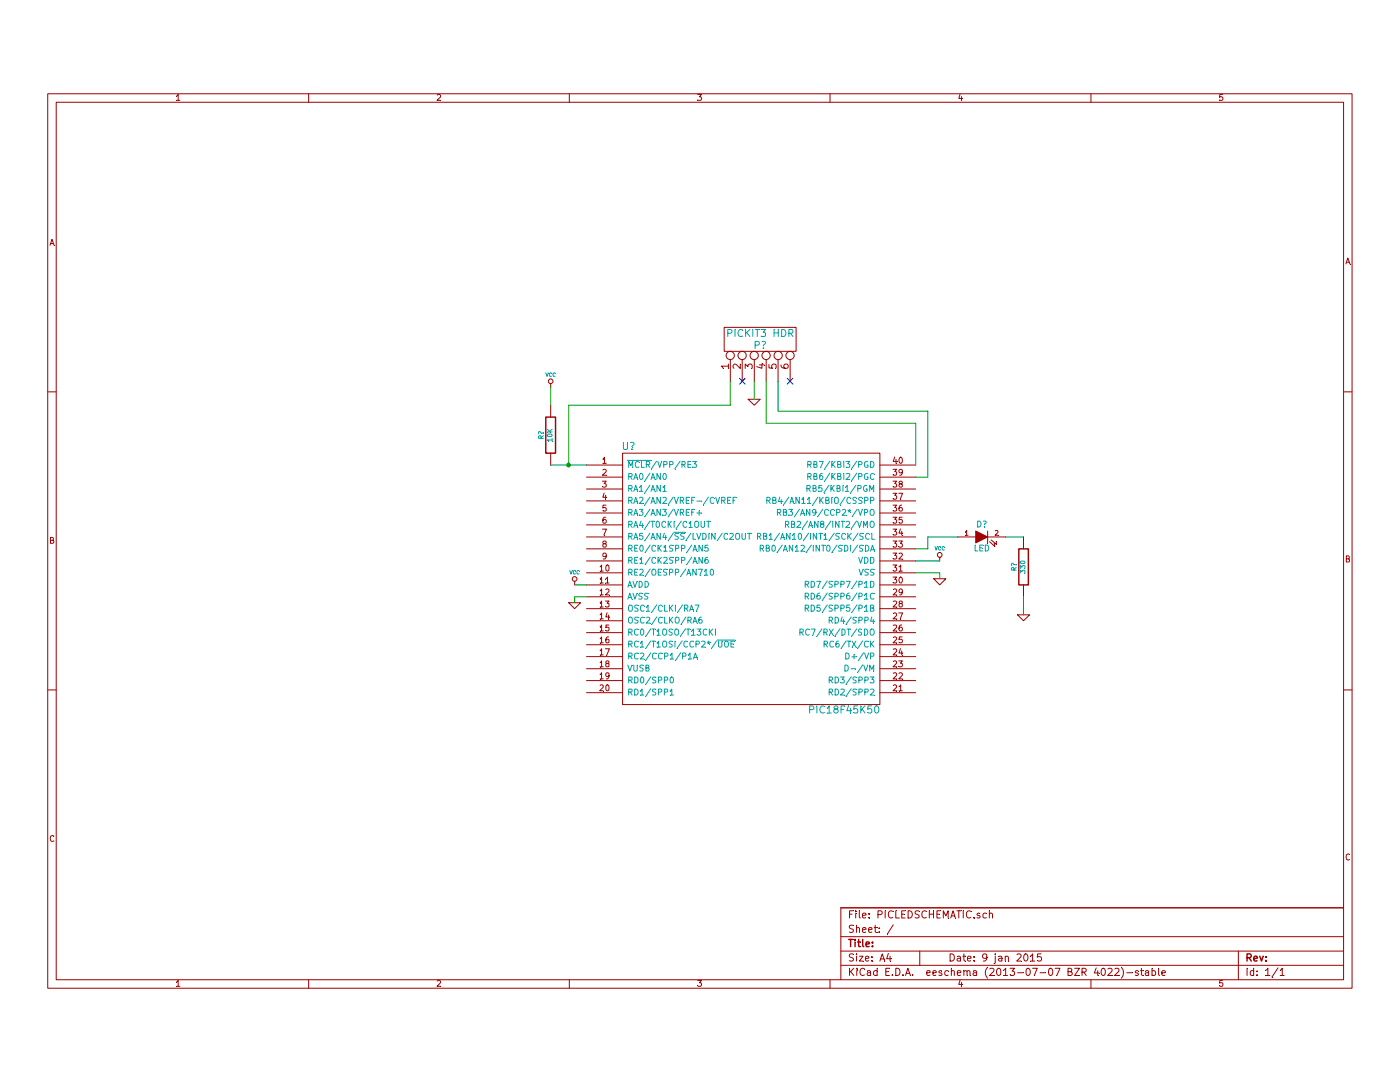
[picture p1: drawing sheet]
EESchema Schematic File Version 2
LIBS:power
LIBS:device
LIBS:transistors
LIBS:conn
LIBS:linear
LIBS:regul
LIBS:74xx
LIBS:cmos4000
LIBS:adc-dac
LIBS:memory
LIBS:xilinx
LIBS:special
LIBS:microcontrollers
LIBS:dsp
LIBS:microchip
LIBS:analog_switches
LIBS:motorola
LIBS:texas
LIBS:intel
LIBS:audio
LIBS:interface
LIBS:digital-audio
LIBS:philips
LIBS:display
LIBS:cypress
LIBS:siliconi
LIBS:opto
LIBS:atmel
LIBS:contrib
LIBS:valves
LIBS:MCPARTS
LIBS:PICLEDSCHEMATIC-cache
EELAYER 27 0
EELAYER END
$Descr A4 11693 8268
encoding utf-8
Sheet 1 1
Title ""
Date "9 jan 2015"
Rev ""
Comp ""
Comment1 ""
Comment2 ""
Comment3 ""
Comment4 ""
$EndDescr
$Comp
L PIC18F45K50 U?
U 1 1
P 6300 4350
F 0 "U?" H 5250 5350 60  0000 C CNN
F 1 "PIC18F45K50" H 7050 3150 60  0000 C CNN
F 2 "~" H 6300 4350 60  0000 C CNN
F 3 "~" H 6300 4350 60  0000 C CNN
	1    6300 4350
	1    0    0    -1  
$EndComp
$Comp
L VCC #PWR?
U 1 1
P 7850 4300
F 0 "#PWR?" H 7850 4400 30  0001 C CNN
F 1 "VCC" H 7850 4400 30  0000 C CNN
F 2 "" H 7850 4300 60  0000 C CNN
F 3 "" H 7850 4300 60  0000 C CNN
	1    7850 4300
	1    0    0    -1  
$EndComp
$Comp
L GND #PWR?
U 1 1
P 7850 4450
F 0 "#PWR?" H 7850 4450 30  0001 C CNN
F 1 "GND" H 7850 4380 30  0001 C CNN
F 2 "" H 7850 4450 60  0000 C CNN
F 3 "" H 7850 4450 60  0000 C CNN
	1    7850 4450
	1    0    0    -1  
$EndComp
Wire Wire Line
	7650 4400 7850 4400
Wire Wire Line
	7850 4400 7850 4450
Wire Wire Line
	7650 4300 7850 4300
$Comp
L VCC #PWR?
U 1 1
P 4800 4500
F 0 "#PWR?" H 4800 4600 30  0001 C CNN
F 1 "VCC" H 4800 4600 30  0000 C CNN
F 2 "" H 4800 4500 60  0000 C CNN
F 3 "" H 4800 4500 60  0000 C CNN
	1    4800 4500
	1    0    0    -1  
$EndComp
$Comp
L GND #PWR?
U 1 1
P 4800 4650
F 0 "#PWR?" H 4800 4650 30  0001 C CNN
F 1 "GND" H 4800 4580 30  0001 C CNN
F 2 "" H 4800 4650 60  0000 C CNN
F 3 "" H 4800 4650 60  0000 C CNN
	1    4800 4650
	1    0    0    -1  
$EndComp
Wire Wire Line
	4800 4500 4900 4500
Wire Wire Line
	4900 4600 4800 4600
Wire Wire Line
	4800 4600 4800 4650
$Comp
L LED D?
U 1 1
P 8200 4100
F 0 "D?" H 8200 4200 50  0000 C CNN
F 1 "LED" H 8200 4000 50  0000 C CNN
F 2 "~" H 8200 4100 60  0000 C CNN
F 3 "~" H 8200 4100 60  0000 C CNN
	1    8200 4100
	1    0    0    -1  
$EndComp
$Comp
L R R?
U 1 1
P 8550 4350
F 0 "R?" V 8630 4350 40  0000 C CNN
F 1 "330" V 8557 4351 40  0000 C CNN
F 2 "~" V 8480 4350 30  0000 C CNN
F 3 "~" H 8550 4350 30  0000 C CNN
	1    8550 4350
	-1   0    0    1   
$EndComp
Wire Wire Line
	8400 4100 8550 4100
Wire Wire Line
	8000 4100 7750 4100
Wire Wire Line
	7750 4100 7750 4200
Wire Wire Line
	7750 4200 7650 4200
$Comp
L GND #PWR?
U 1 1
P 8550 4750
F 0 "#PWR?" H 8550 4750 30  0001 C CNN
F 1 "GND" H 8550 4680 30  0001 C CNN
F 2 "" H 8550 4750 60  0000 C CNN
F 3 "" H 8550 4750 60  0000 C CNN
	1    8550 4750
	1    0    0    -1  
$EndComp
Wire Wire Line
	8550 4600 8550 4700
Wire Wire Line
	8550 4700 8550 4750
$Comp
L CONN_6 P?
U 1 1
P 6350 2450
F 0 "P?" V 6300 2450 60  0000 C CNN
F 1 "PICKIT3 HDR" V 6400 2450 60  0000 C CNN
F 2 "" H 6350 2450 60  0000 C CNN
F 3 "" H 6350 2450 60  0000 C CNN
	1    6350 2450
	0    -1   -1   0   
$EndComp
$Comp
L VCC #PWR?
U 1 1
P 4600 2850
F 0 "#PWR?" H 4600 2950 30  0001 C CNN
F 1 "VCC" H 4600 2950 30  0000 C CNN
F 2 "" H 4600 2850 60  0000 C CNN
F 3 "" H 4600 2850 60  0000 C CNN
	1    4600 2850
	1    0    0    -1  
$EndComp
$Comp
L R R?
U 1 1
P 4600 3250
F 0 "R?" V 4680 3250 40  0000 C CNN
F 1 "10K" V 4607 3251 40  0000 C CNN
F 2 "~" V 4530 3250 30  0000 C CNN
F 3 "~" H 4600 3250 30  0000 C CNN
	1    4600 3250
	-1   0    0    1   
$EndComp
Wire Wire Line
	4600 3000 4600 2850
Wire Wire Line
	4600 3500 4750 3500
Wire Wire Line
	4750 3500 4900 3500
NoConn ~ 6600 2800
Wire Wire Line
	4750 3500 4750 3000
Wire Wire Line
	4750 3000 6100 3000
Wire Wire Line
	6100 3000 6100 2800
Connection ~ 4750 3500
Wire Wire Line
	7650 3500 7650 3150
Wire Wire Line
	7650 3150 6400 3150
Wire Wire Line
	6400 3150 6400 2800
Wire Wire Line
	7750 3600 7650 3600
Wire Wire Line
	7750 3050 7750 3600
Wire Wire Line
	7750 3050 6500 3050
Wire Wire Line
	6500 3050 6500 2800
NoConn ~ 6200 2800
$Comp
L GND #PWR?
U 1 1
P 6300 2950
F 0 "#PWR?" H 6300 2950 30  0001 C CNN
F 1 "GND" H 6300 2880 30  0001 C CNN
F 2 "" H 6300 2950 60  0000 C CNN
F 3 "" H 6300 2950 60  0000 C CNN
	1    6300 2950
	1    0    0    -1  
$EndComp
Wire Wire Line
	6300 2800 6300 2950
$EndSCHEMATC
